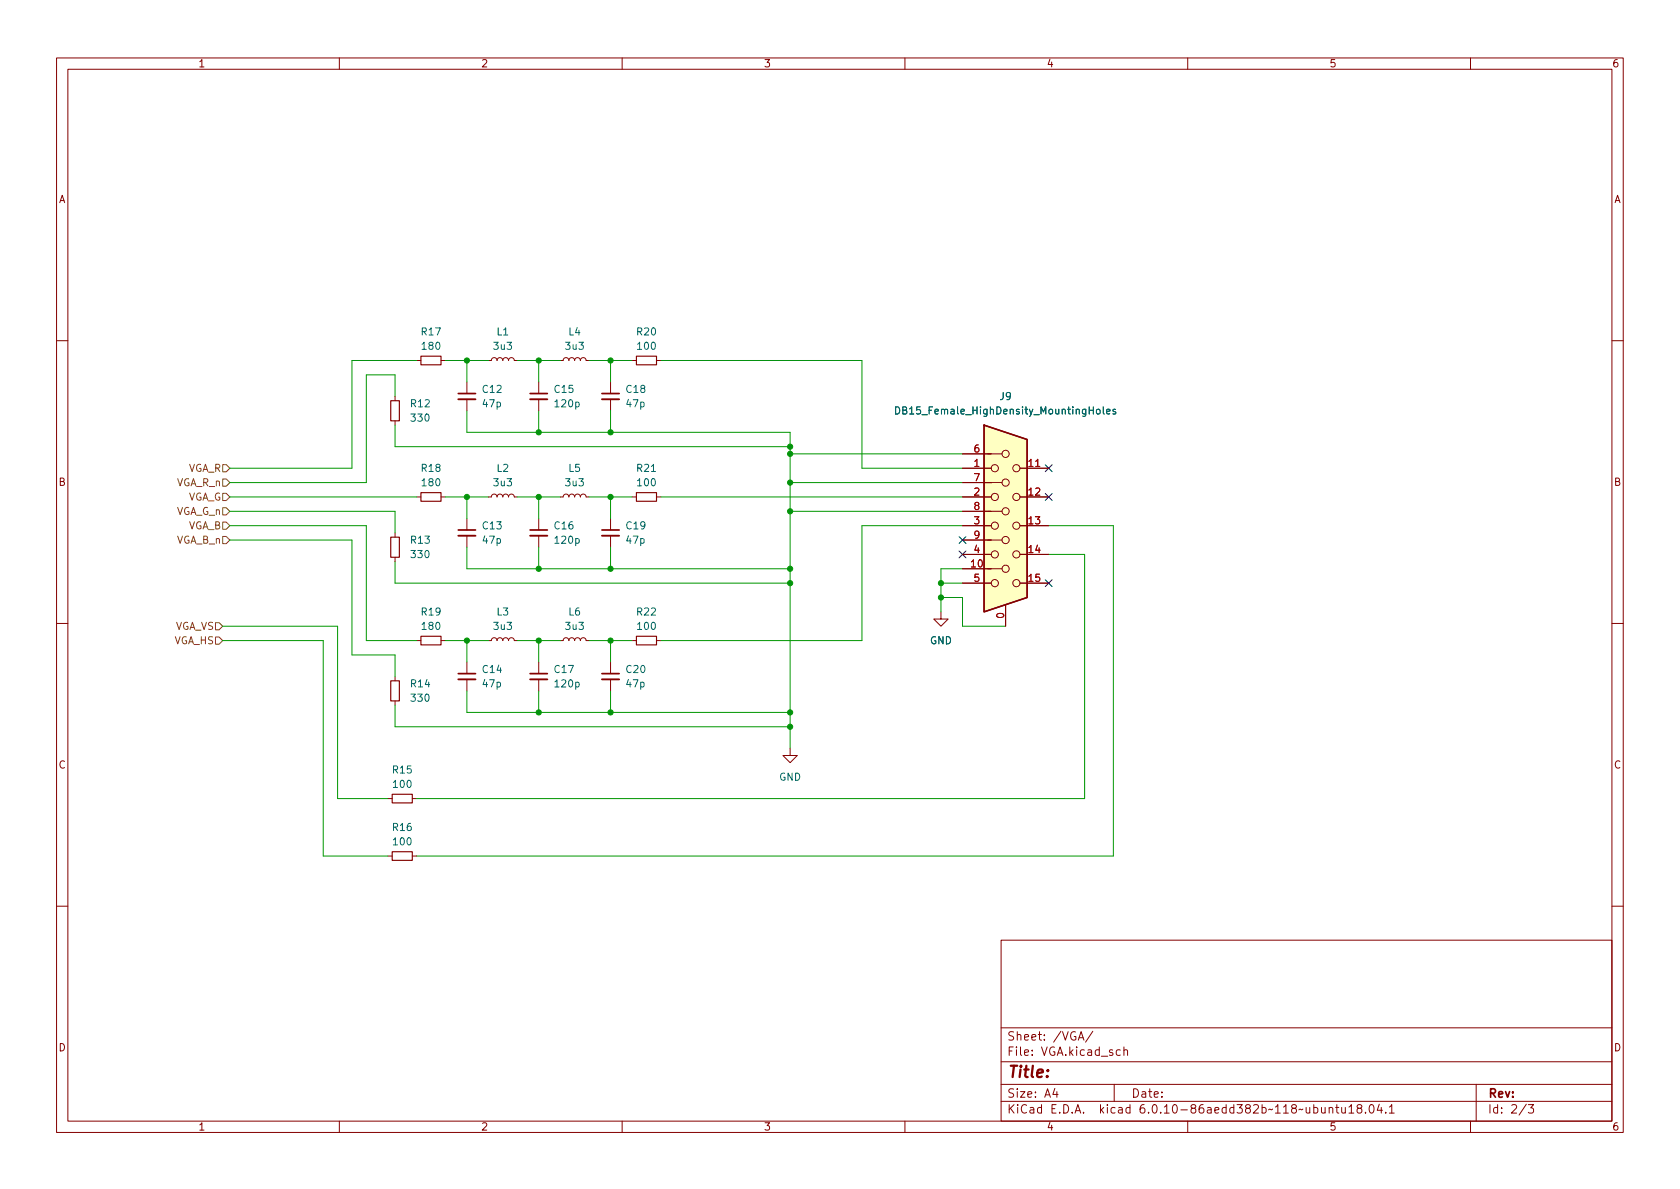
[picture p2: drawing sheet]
<svg xmlns="http://www.w3.org/2000/svg" width="297mm" height="210mm" viewBox="0 0 297 210" stroke-linecap="round" stroke-linejoin="round" font-family="sans-serif">
<g fill="none" stroke="#840000" stroke-width=".18">
<path d="M10 10.2h277v190.1h-277zM12 12.2h273v186.1h-273zM60 10.2v2M110 10.2v2M160 10.2v2M210 10.2v2M260 10.2v2M10 60.2h2M69.8 70.1v.8M69.8 74.4v.8M73.7 63.7h.7M78 63.7h.7"/>
<path d="M82.5 67.6v2M82.5 70.6v2M86.4 63.7h.5l.1-.3 .4-.2 .3 .2 .2 .3 .1-.3 .3-.2 .4 .2 .2 .3 .2-.4h.4l.3 .1 .1 .3 .2-.3 .3-.2 .4 .2 .1 .3h.5M95.2 67.6v2M95.2 70.6v2M99.1 63.7h.5l.1-.3 .4-.2 .3 .2 .2 .3 .1-.3 .3-.2 .4 .2 .2 .3 .2-.4h.4l.3 .1 .1 .3 .2-.3 .3-.2 .4 .2 .1 .3h.5M107.9 67.6v2M107.9 70.6v2M111.8 63.7h.7M116.1 63.7h.7M285 60.2h2M69.8 94.2v.8"/>
<path d="M69.8 98.5v.8M73.7 87.9h.7M78 87.9h.7M82.5 91.7v2M82.5 94.7v2.1M86.4 87.9h.5l.1-.4 .4-.1 .3 .1 .2 .4 .1-.3 .3-.2 .4 .1 .2 .4 .2-.4 .4-.1 .3 .2 .1 .3 .2-.4 .3-.1 .4 .1 .1 .4h.5M95.2 91.7v2M95.2 94.7v2.1M99.1 87.9h.5l.1-.4 .4-.1 .3 .1 .2 .4 .1-.3 .3-.2 .4 .1 .2 .4 .2-.4 .4-.1 .3 .2 .1 .3 .2-.4 .3-.1 .4 .1 .1 .4h.5M107.9 91.7v2M107.9 94.7v2.1M111.8 87.9h.7"/>
<path d="M116.1 87.9h.7M170.2 87.9h5.1M170.2 85.3h7M170.2 95.5h7M170.2 90.4h7M170.2 80.3h7M170.2 82.8h5.1M170.2 93h5.1M170.2 98h5.1M180.3 87.9h5.1M180.3 82.8h5.1M180.3 93h5.1"/>
<path d="M180.3 98h5.1M10 110.2h2M69.8 119.6v.8M73.7 113.3h.7M78 113.3h.7M82.5 117.1v2M86.4 113.3h.5l.1-.4 .4-.1 .3 .1 .2 .4 .1-.3 .3-.2 .4 .1 .2 .4 .2-.4 .4-.1 .3 .2 .1 .3 .2-.4 .3-.1 .4 .1 .1 .4h.5M95.2 117.1v2M99.1 113.3h.5l.1-.4 .4-.1 .3 .1 .2 .4 .1-.3 .3-.2 .4 .1 .2 .4 .2-.4 .4-.1 .3 .2 .1 .3 .2-.4 .3-.1 .4 .1 .1 .4h.5M107.9 117.1v2M111.8 113.3h.7M116.1 113.3h.7"/>
<path d="M166.4 108.2v1.3h-1.3l1.3 1.2 1.2-1.2h-1.2M170.2 100.6h7M170.2 103.1h5.1M177.8 106.9v3.8M180.3 103.1h5.1M285 110.2h2M69.8 123.9v.8M82.5 120.1v2.1M95.2 120.1v2.1M107.9 120.1v2.1M139.7 132.3v1.3h-1.3l1.3 1.3 1.3-1.3h-1.3M68.6 151.4h.7"/>
<path d="M68.6 141.2h.7M72.9 151.4h.8M72.9 141.2h.8M10 160.2h2M177 166.3h108v32h-108zM285 160.2h2M60 198.3v2M110 198.3v2M160 198.3v2M177 194.8h108M177 191.8h108M177 187.8h108"/>
<path d="M177 181.8h108M186.5 192.5l-.4 1h1M186.9 193v1M190.6 183.9l.5-1.5 .5 1.5M190.8 183.5h.7M193.2 182.4l-1.3 1.9M197 191.8v3M198.1 185.7l-.5-.1-.2 .3v.4l.1 .3h.6M198.7 185.8l.2-.2 .4 .1 .1 .9M198.7 185.1v1.5M210 198.3v2M235 196l.2-.2 .4 .1v.9"/>
<path d="M235 195.8v1M236.1 195.8h.6M236.4 195.3v1.3l.3 .2M237.2 195.8l.1 1h.3l.3-.1M237.9 195.8v1M238.5 195.8l.4-.5v1.5M238.5 196.8h.9M240.2 196l-.3-.3 .1-.2 .2-.2 .4 .1 .2 .2-.1 .2-.6 .2-.2 .3 .1 .4 .2 .1h.3l.3-.3-.1-.4-.2-.1M241.4 196.7v.1M242.3 195.4l.1-.1a.81 .81 0 0 1 .6 .7 .81 .81 0 0 1-.3 .8h-.1a.81 .81 0 0 1-.6-.6 .81 .81 0 0 1 .3-.8zM243.9 195.3l-.4 1h.9M244.2 195.8v1"/>
<path d="M245 196.7v.1M245.6 195.8l.5-.5v1.5M245.6 196.8h.9M260 198.3v2M261 191.8v6.5M269.9 195.3l-1.3 1.9M270.2 195.3h1l-.6 .6 .5 .1v.7l-.2 .1h-.5l-.2-.1"/>
<circle cx="175.9" cy="98" r=".63"/>
<circle cx="175.9" cy="82.8" r=".63"/>
<circle cx="175.9" cy="93" r=".63"/>
<circle cx="175.9" cy="87.9" r=".63"/>
<circle cx="177.8" cy="95.5" r=".63"/>
<circle cx="177.8" cy="85.3" r=".63"/>
<circle cx="177.8" cy="90.4" r=".63"/>
<circle cx="177.8" cy="80.3" r=".63"/>
<circle cx="179.7" cy="82.8" r=".63"/>
<circle cx="179.7" cy="93" r=".63"/>
<circle cx="179.7" cy="87.9" r=".63"/>
<circle cx="179.7" cy="98" r=".63"/>
<circle cx="175.9" cy="103.1" r=".63"/>
<circle cx="177.8" cy="100.6" r=".63"/>
<circle cx="179.7" cy="103.1" r=".63"/>
</g>
<path d="M69.1 70.9h1.5v3.5h-1.5zM74.4 63h3.6v1.5h-3.6zM112.5 63h3.6v1.5h-3.6zM69.1 95h1.5v3.5h-1.5zM74.4 87.1h3.6v1.5h-3.6zM112.5 87.1h3.6v1.5h-3.6zM74.4 112.5h3.6v1.5h-3.6zM112.5 112.5h3.6v1.5h-3.6zM69.1 120.4h1.5v3.5h-1.5zM69.3 150.6h3.6v1.5h-3.6zM69.3 140.5h3.6v1.5h-3.6z" fill="none" stroke="#840000" stroke-width=".2"/>
<path d="M81 70.6h3.1M93.7 70.6h3.1M106.4 70.6h3.1M81 94.7h3.1M93.7 94.7h3.1M106.4 94.7h3.1M81 120.1h3.1M93.7 120.1h3.1M106.4 120.1h3.1" fill="none" stroke="#840000" stroke-width=".33"/>
<path d="M81 69.6h3.1M93.7 69.6h3.1M106.4 69.6h3.1M81 93.7h3.1M93.7 93.7h3.1M106.4 93.7h3.1M81 119.1h3.1M93.7 119.1h3.1M106.4 119.1h3.1" fill="none" stroke="#840000" stroke-width=".3"/>
<path d="M174 75.2l7.6 2.5v28l-7.6 2.5z" fill="#ffffc2" stroke="#ffffc2" stroke-width=".18"/>
<path d="M174 75.2l7.6 2.5v28l-7.6 2.5z" fill="none" stroke="#840000" stroke-width=".25"/>
<path d="M158.4 71.9a.64 .64 0 0 1 .7 .7 .64 .64 0 0 1-.7 .6zM195.1 71.9v1.1l.1 .2M195.7 72.8l.6-.1-.1-.3h-.3l-.2 .1v.7h.5M197.2 72.4h-.3l-.1 .1v.2l.4 .1v.4h-.4" fill="none" stroke="#006464" stroke-width=".18"/>
<path d="M39.4 87.2h.6l.6 .7-.6 .6h-.6zM39.4 94.9h.6l.6 .6-.6 .6h-.6zM39.4 84.7h.6l.6 .6-.6 .7h-.6zM39.4 82.2h.6l.6 .6-.6 .6h-.6zM39.4 89.8h.6l.6 .6-.6 .7h-.6zM39.4 92.3h.6l.6 .7-.6 .6h-.6zM38.1 112.6h.6l.7 .7-.7 .6h-.6zM38.1 110.1h.6l.7 .6-.7 .7h-.6z" fill="none" stroke="#725600" stroke-width=".18"/>
<g fill="none" stroke="#009600" stroke-width=".18">
<path d="M69.8 70.1v-3.8h-5v19h-24.2M69.8 75.2v3.8h69.9M73.7 63.7h-11.5v19.1h-21.6M78.7 63.7h7.7M82.5 72.6v3.8h57.2v55.9M82.5 63.7v3.9M91.4 63.7h7.7M95.2 63.7v3.9M95.2 72.6v3.8M104.1 63.7h7.7M107.9 63.7v3.9M107.9 72.6v3.8"/>
<path d="M116.8 63.7h35.6v19.1h17.8M40.6 87.9h33.1M40.6 90.4h29.2v3.8M40.6 95.5h21.6v20.3h7.6v3.8M40.6 93h24.2v20.3h8.9M69.8 99.3v3.8h69.9M78.7 87.9h7.7M82.5 87.9v3.8M82.5 96.8v3.8h57.2M91.4 87.9h7.7M95.2 87.9v3.8M95.2 96.8v3.8"/>
<path d="M104.1 87.9h7.7M107.9 87.9v3.8M107.9 96.8v3.8M116.8 87.9h53.4M139.7 90.4h30.5M139.7 85.3h30.5M139.7 80.3h30.5M170.2 93h-17.8v20.3h-35.6M185.4 93h11.4v58.4h-123.1M185.4 98h6.4v43.2h-118.1M39.4 113.3h17.7v38.1h11.5M39.4 110.7h20.3v30.5h8.9"/>
<path d="M78.7 113.3h7.7M82.5 113.3v3.8M91.4 113.3h7.7M95.2 113.3v3.8M104.1 113.3h7.7M107.9 113.3v3.8M166.4 105.7h3.8v5h7.6M166.4 103.1h3.8M170.2 100.6h-3.8v7.6M69.8 124.7v3.8h69.9M82.5 122.2v3.8h57.2M95.2 122.2v3.8"/>
<path d="M107.9 122.2v3.8"/>
</g>
<path d="M169.6 94.9l1.2 1.2M169.6 97.4l1.2 1.2M170.8 94.9l-1.2 1.2M170.8 97.4l-1.2 1.2M184.8 87.3l1.2 1.2M184.8 82.2l1.2 1.2M186 87.3l-1.2 1.2M186 82.2l-1.2 1.2M184.8 102.5l1.2 1.2M186 102.5l-1.2 1.2" fill="none" stroke="#000084" stroke-width=".18"/>
<g fill="#009600" stroke="#009600" stroke-width=".18">
<circle cx="139.7" cy="100.6" r=".46"/>
<circle cx="139.7" cy="85.3" r=".46"/>
<circle cx="139.7" cy="90.4" r=".46"/>
<circle cx="139.7" cy="126" r=".46"/>
<circle cx="139.7" cy="79" r=".46"/>
<circle cx="139.7" cy="80.3" r=".46"/>
<circle cx="139.7" cy="103.1" r=".46"/>
<circle cx="95.2" cy="76.4" r=".46"/>
<circle cx="107.9" cy="76.4" r=".46"/>
<circle cx="107.9" cy="87.9" r=".46"/>
<circle cx="82.5" cy="87.9" r=".46"/>
<circle cx="107.9" cy="63.7" r=".46"/>
<circle cx="82.5" cy="63.7" r=".46"/>
<circle cx="95.2" cy="63.7" r=".46"/>
<circle cx="107.9" cy="113.3" r=".46"/>
<circle cx="95.2" cy="113.3" r=".46"/>
<circle cx="107.9" cy="100.6" r=".46"/>
<circle cx="95.2" cy="100.6" r=".46"/>
<circle cx="107.9" cy="126" r=".46"/>
<circle cx="95.2" cy="126" r=".46"/>
<circle cx="82.5" cy="113.3" r=".46"/>
<circle cx="166.4" cy="105.7" r=".46"/>
<circle cx="166.4" cy="103.1" r=".46"/>
<circle cx="139.7" cy="128.5" r=".46"/>
<circle cx="95.2" cy="87.9" r=".46"/>
</g>
<text font-size="2.8" fill="#840000" x="178" y="190.6">Title:</text>
<g font-size="2.1" fill="#840000">
<text x="178" y="184">Sheet: /VGA/</text>
<text x="178" y="186.7">File: VGA.kicad_sch</text>
<text x="178" y="196.9">KiCad E.D.A. kicad 6.0.10-86aedd382b~118~ubuntu18.04.1</text>
<text x="178" y="194.1">Size: A4</text>
<text x="200" y="194.1">Date:</text>
<text x="263" y="194.1">Rev:</text>
<text x="263" y="196.9">Id: 2/3</text>
</g>
<g font-size="1.8" fill="#840000">
<text x="35" y="11.9">1</text>
<text x="85" y="11.9">2</text>
<text x="135" y="11.9">3</text>
<text x="185" y="11.9">4</text>
<text x="235" y="11.9">5</text>
<text x="285" y="11.9">6</text>
<text x="10.3" y="35.9">A</text>
<text x="285.3" y="35.9">A</text>
<text x="10.3" y="85.9">B</text>
<text x="285.3" y="85.9">B</text>
<text x="10.3" y="135.9">C</text>
<text x="285.3" y="135.9">C</text>
<text x="10.3" y="185.9">D</text>
<text x="285.3" y="185.9">D</text>
<text x="35" y="199.9">1</text>
<text x="85" y="199.9">2</text>
<text x="135" y="199.9">3</text>
<text x="185" y="199.9">4</text>
<text x="235" y="199.9">5</text>
<text x="285" y="199.9">6</text>
</g>
<g font-size="1.8" fill="#006464">
<text x="74.6" y="59.3">R17</text>
<text x="87.9" y="59.3">L1</text>
<text x="100.6" y="59.3">L4</text>
<text x="112.7" y="59.3">R20</text>
<text x="74.7" y="61.8">180</text>
<text x="87.4" y="61.8">3u3</text>
<text x="100.1" y="61.8">3u3</text>
<text x="112.8" y="61.8">100</text>
<text x="85.4" y="69.5">C12</text>
<text x="98.1" y="69.5">C15</text>
<text x="110.8" y="69.5">C18</text>
<text x="176.8" y="70.7">J9</text>
<text x="72.7" y="72">R12</text>
<text x="72.8" y="74.5">330</text>
<text x="85.4" y="72">47p</text>
<text x="98.2" y="72">120p</text>
<text x="110.8" y="72">47p</text>
<text x="159.5" y="73.3">DB15_Female_HighDensity_MountingHoles</text>
<text x="74.6" y="83.4">R18</text>
<text x="87.9" y="83.4">L2</text>
<text x="100.6" y="83.4">L5</text>
<text x="112.7" y="83.4">R21</text>
<text x="74.7" y="86">180</text>
<text x="87.4" y="86">3u3</text>
<text x="100.1" y="86">3u3</text>
<text x="112.8" y="86">100</text>
<text x="85.4" y="93.6">C13</text>
<text x="98.1" y="93.6">C16</text>
<text x="110.8" y="93.6">C19</text>
<text x="72.7" y="96.1">R13</text>
<text x="72.8" y="98.7">330</text>
<text x="85.4" y="96.1">47p</text>
<text x="98.2" y="96.1">120p</text>
<text x="110.8" y="96.1">47p</text>
<text x="74.6" y="108.8">R19</text>
<text x="74.7" y="111.4">180</text>
<text x="87.4" y="111.4">3u3</text>
<text x="87.9" y="108.8">L3</text>
<text x="100.1" y="111.4">3u3</text>
<text x="100.6" y="108.8">L6</text>
<text x="112.7" y="108.8">R22</text>
<text x="112.8" y="111.4">100</text>
<text x="164.4" y="113.9">GND</text>
<text x="85.4" y="119">C14</text>
<text x="98.1" y="119">C17</text>
<text x="110.8" y="119">C20</text>
<text x="72.7" y="121.5">R14</text>
<text x="72.8" y="124.1">330</text>
<text x="85.4" y="121.5">47p</text>
<text x="98.2" y="121.5">120p</text>
<text x="110.8" y="121.5">47p</text>
<text x="69.5" y="136.8">R15</text>
<text x="69.6" y="139.3">100</text>
<text x="137.7" y="138">GND</text>
<text x="69.5" y="146.9">R16</text>
<text x="69.6" y="149.5">100</text>
</g>
<g font-size="1.8" fill="#725600">
<text x="33.1" y="83.4">VGA_R</text>
<text x="31" y="86">VGA_R_n</text>
<text x="33" y="88.5">VGA_G</text>
<text x="30.9" y="91.1">VGA_G_n</text>
<text x="33.1" y="93.6">VGA_B</text>
<text x="31" y="96.1">VGA_B_n</text>
<text x="30.6" y="113.9">VGA_HS</text>
<text x="30.7" y="111.4">VGA_VS</text>
</g>
<g font-size="1.8" fill="#a90000">
<text x="172.2" y="82.5">1</text>
<text x="172.2" y="80">6</text>
<text x="181.9" y="82.5">11</text>
<text x="172.2" y="87.6">2</text>
<text x="172.2" y="85.1">7</text>
<text x="181.9" y="87.6">12</text>
<text x="172.2" y="92.7">3</text>
<text x="172.2" y="90.2">8</text>
<text x="172.2" y="95.2">9</text>
<text x="181.9" y="92.7">13</text>
<text x="171.7" y="100.3">10</text>
<text x="172.2" y="97.8">4</text>
<text x="181.9" y="97.8">14</text>
<text x="172.2" y="102.9">5</text>
<text x="181.9" y="102.9">15</text>
<text x="177.5" y="109.3" transform="rotate(-90 177.5 109.3)">0</text>
</g>
</svg>
